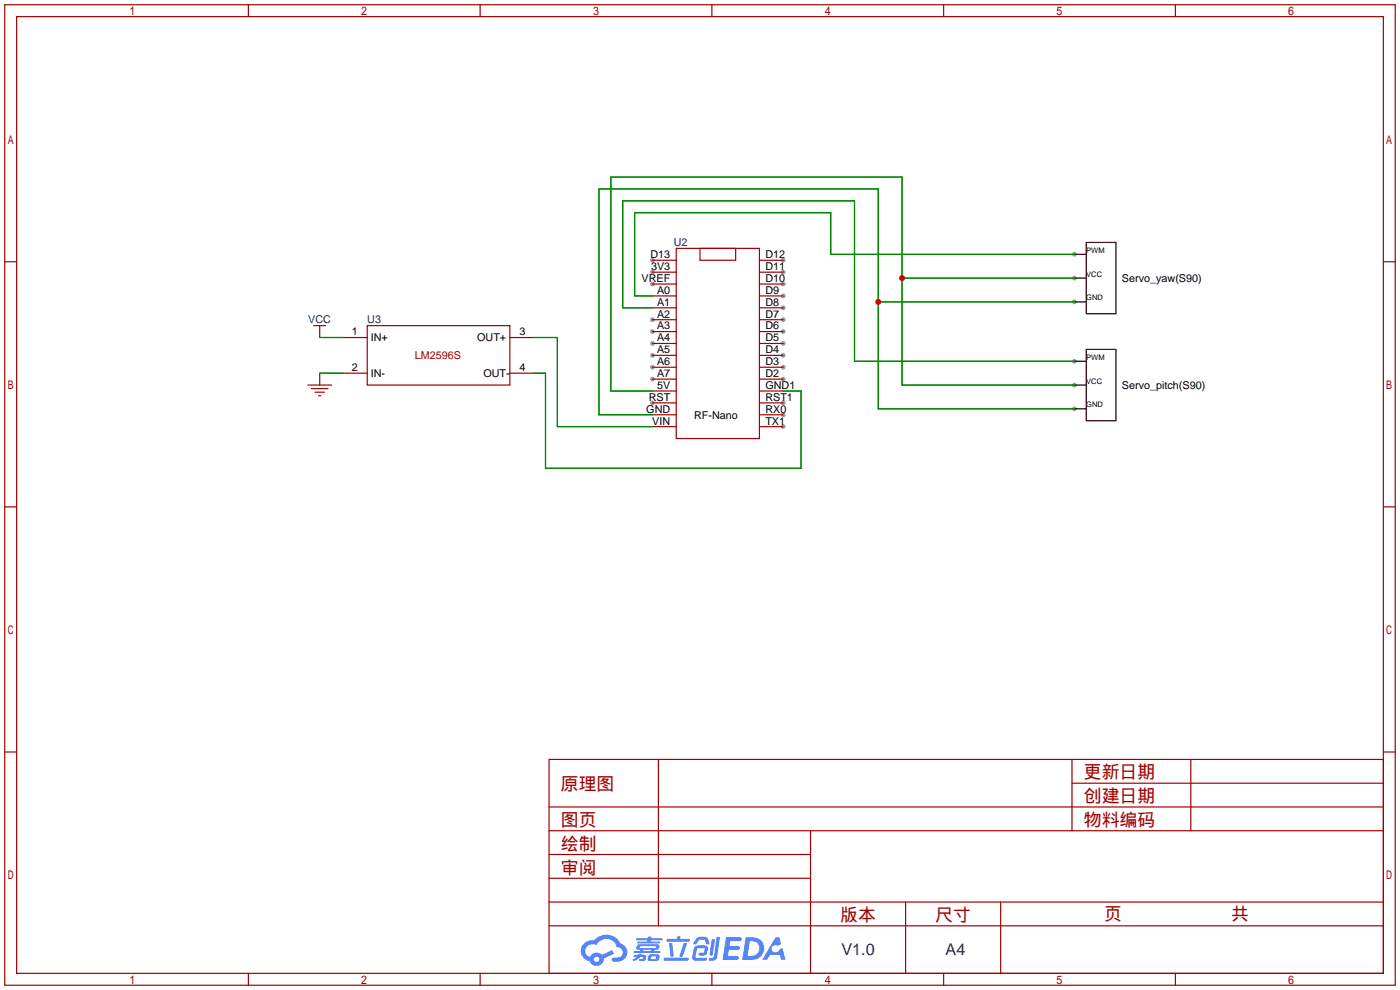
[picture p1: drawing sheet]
<svg xmlns="http://www.w3.org/2000/svg" width="299mm" height="212mm" viewBox="0 0 299 212" stroke-linecap="round" stroke-linejoin="round" font-family="sans-serif">
<g fill="#999">
<circle cx="139.4" cy="55.6" r=".51"/>
<circle cx="139.4" cy="58.2" r=".51"/>
<circle cx="139.4" cy="60.7" r=".51"/>
<circle cx="139.4" cy="68.3" r=".51"/>
<circle cx="139.4" cy="70.9" r=".51"/>
<circle cx="139.4" cy="73.4" r=".51"/>
<circle cx="139.4" cy="75.9" r=".51"/>
<circle cx="139.4" cy="78.5" r=".51"/>
<circle cx="139.4" cy="81" r=".51"/>
<circle cx="139.4" cy="86.1" r=".51"/>
<circle cx="167.4" cy="91.2" r=".51"/>
<circle cx="167.4" cy="88.6" r=".51"/>
<circle cx="167.4" cy="86.1" r=".51"/>
<circle cx="167.4" cy="81" r=".51"/>
<circle cx="167.4" cy="78.5" r=".51"/>
<circle cx="167.4" cy="75.9" r=".51"/>
<circle cx="167.4" cy="73.4" r=".51"/>
<circle cx="167.4" cy="70.9" r=".51"/>
<circle cx="167.4" cy="68.3" r=".51"/>
<circle cx="167.4" cy="65.8" r=".51"/>
<circle cx="167.4" cy="63.2" r=".51"/>
<circle cx="167.4" cy="60.7" r=".51"/>
<circle cx="167.4" cy="58.2" r=".51"/>
<circle cx="167.4" cy="55.6" r=".51"/>
<circle cx="229.6" cy="87.4" r=".51"/>
<circle cx="229.6" cy="64.5" r=".51"/>
<circle cx="229.6" cy="82.3" r=".51"/>
<circle cx="229.6" cy="59.4" r=".51"/>
<circle cx="229.6" cy="77.2" r=".51"/>
<circle cx="229.6" cy="54.4" r=".51"/>
</g>
<g fill="none" stroke="#a10000" stroke-width=".25">
<path d="M1 1h297.2v209.6h-297.2zM3.6 3.6h292.1v204.4h-292.1zM53.1 1v2.6M102.6 1v2.6M152.1 1v2.6M201.7 1v2.6M251.2 1v2.6M1 55.9h2.6M295.7 55.9h2.5M1 108.3h2.6M295.7 108.3h2.5M1 160.7h2.6"/>
<path d="M117.3 162.3h178.4v45.7h-178.4zM117.3 177.5h178.4M117.3 172.5h178.4M140.7 162.3v35.6M173.2 177.5v30.5M229.1 162.3v15.2M229.1 167.4h66.6M254.5 162.3v15.2M295.7 160.7h2.5M117.3 182.6h55.9M117.3 197.9h178.4M117.3 192.8h178.4"/>
<path d="M117.3 187.7h55.9M193.5 192.8v15.2M213.9 192.8v15.2M53.1 208v2.6M102.6 208v2.6M152.1 208v2.6M201.7 208v2.6M251.2 208v2.6"/>
</g>
<g fill="#5487ff">
<path d="M155.2 200.3h2.6a.48 .48 0 0 1 .7 .4 .48 .48 0 0 1-.6 .4h-1.8l-.2 1.1h1.9a.43 .43 0 0 1 .4 .4 .43 .43 0 0 1-.5 .4h-1.9l-.2 1.3h1.7a.45 .45 0 0 1 .5 .2 .45 .45 0 0 1-.1 .6h-3.3z"/>
<path d="M165.7 200.3h.9l.4 1.5-.8 .3a.84 .84 0 0 0-1.2 .3 .84 .84 0 0 0 .4 1.1 .84 .84 0 0 0 1.1-.4l.1-.2 .6-.3 .7 2.5h-1l-.2-1h-2.1l-.6 1h-1.1z"/>
<path d="M152.1 200.8h.7l-.5 3.1a.36 .36 0 0 1-.3 .3 .36 .36 0 0 1-.4-.3z"/>
<path d="M153.2 200.2h.7l-.6 4.3a1.13 1.13 0 0 1-1.8 .6l.2-.4h.7l.2-.2z"/>
<path d="M148.9 200.6l.6-.4h1a.77 .77 0 0 1 .9 .5l.3 1-.2 .2h-.5l-.3-.9-.2-.2-1 .1-.7 1-.6-.1-.1-.2z"/>
<path d="M148.4 202.4l.6-.3h1.7a.81 .81 0 0 1 .7 .5 .81 .81 0 0 1-.2 .8 .81 .81 0 0 1-.9 .8h-.7a.32 .32 0 0 1-.3-.3 .32 .32 0 0 1 .4-.3h.7l.2-.9-1.6 .1-.4 1.8 2.2 .1a.32 .32 0 0 1 .3 .4 .32 .32 0 0 1-.4 .2h-2.2l-.5-.3-.1-.5z"/>
<path d="M141.9 204.7h5a.33 .33 0 0 1 .3 .3 .33 .33 0 0 1-.3 .3h-4.9l-.2-.1z"/>
<path d="M146.1 201.5h.8l-.7 2a.98 .98 0 0 1-.7 1.1l-.3-.3z"/>
<path d="M143 201.6h.7l.3 2.5a.34 .34 0 0 1-.3 .4 .34 .34 0 0 1-.4-.3z"/>
<path d="M142.5 200.7h2.1l.3-.6h.6l-.1 .6h1.7a.32 .32 0 0 1 .4 .3 .32 .32 0 0 1-.4 .3h-4.5l-.2-.2z"/>
<path d="M135.5 204.1h.9l.1-.3h.6v.3h.8a.82 .82 0 0 1-.5 1.3h-.8v-.4l.7-.1 .1-.3a.68 .68 0 0 0-1 .4l-1.1 .4-.1-.4 .9-.5h-.7z"/>
<path d="M136 200.5h2.4l.1-.3h.7v.3h2.2l.2 .3-.2 .2h-2.3v.2h1.8l.2 .3-.2 .1h-4.5l-.1-.4h2l.1-.2h-2.3l-.1-.2z"/>
<path d="M159.4 200.3l-.8 4.9h1.7a2.5 2.5 0 0 0 3-2.5 2.5 2.5 0 0 0-3.1-2.4zM160.3 201.1a1.61 1.61 0 0 1 2 1.5 1.61 1.61 0 0 1-1.8 1.7h-.7z"/>
<path d="M136.2 202a.55 .55 0 0 0-.2 .8 .55 .55 0 0 0 .7 .2l.1 .3h-1.3v.3l5.4 .1 .3-.2-.2-.2h-1.2l.2-.3a.7 .7 0 0 0 .8-.3 .7 .7 0 0 0 0-.8l-4.2-.1zM136.8 202.3l3.3-.1 .1 .1-.2 .3h-3.2zM137.5 203h1.7l-.2 .3h-1.4z"/>
<path d="M138.6 204.2a1.05 1.05 0 0 0 0 1.2 2.91 2.91 0 0 0 2.2-.2 .98 .98 0 0 0 0-1.2h-1.6zM139.2 204.5l.9-.1 .1 .4-.2 .2-.8-.1z"/>
<path d="M124.9 201.6a2.23 2.23 0 0 0-.7 2.3 2.23 2.23 0 0 0 1.8 1.6 1.58 1.58 0 0 0 1.8 .9 1.58 1.58 0 0 0 1.3-1.5l2.2-1.1-.5-.7-2.1 1a1.65 1.65 0 0 0-2.7 .4 1.45 1.45 0 0 1-.8-1.9 1.45 1.45 0 0 1 2-.7l.3 .1a2.3 2.3 0 0 1 2.3-1.3 2.3 2.3 0 0 1 2 1.7 1.12 1.12 0 0 1 1.3 1 1.12 1.12 0 0 1-1.1 1.2h-.7a.45 .45 0 0 0-.6 .4 .45 .45 0 0 0 .5 .5 2.21 2.21 0 0 0 2.2-.5 2.21 2.21 0 0 0 .5-2.3 2.13 2.13 0 0 0-1.3-1.1 3.3 3.3 0 0 0-5.6-.7l-1.1 .1zM127 205a.57 .57 0 0 1 1.1 0 .57 .57 0 0 1-1.1 0z"/>
</g>
<g fill="none" stroke="#a10000" stroke-width=".25">
<path d="M139.4 55.6h5.1M139.4 58.2h5.1M144.5 53.1h17.8v40.6h-17.8zM149.6 53.1h7.6v2.5h-7.6zM162.3 55.6h5.1M162.3 58.2h5.1M67.1 69.6h2.5M68.3 69.6v2.5M68.3 79.8v2.5M73.4 72.1h5.1M73.4 79.8h5.1M78.5 69.6h30.5v12.7h-30.5z"/>
<path d="M109 72.1h5M109 79.8h5M139.4 60.7h5.1M139.4 63.2h5.1M139.4 65.8h5.1M139.4 68.3h5.1M139.4 70.9h5.1M139.4 73.4h5.1M139.4 75.9h5.1M139.4 78.5h5.1M162.3 60.7h5.1M162.3 63.2h5.1"/>
<path d="M162.3 65.8h5.1M162.3 68.3h5.1M162.3 70.9h5.1M162.3 73.4h5.1M162.3 75.9h5.1M162.3 78.5h5.1M65.8 82.3h5.1M66.5 83.1h3.6M67.3 83.8h2M68.1 84.6h.5M139.4 81h5.1M139.4 83.6h5.1"/>
<path d="M139.4 86.1h5.1M139.4 88.6h5.1M139.4 91.2h5.1M162.3 81h5.1M162.3 83.6h5.1M162.3 86.1h5.1M162.3 88.6h5.1M162.3 91.2h5.1"/>
</g>
<path d="M192.8 59.4h36.8M229.6 54.4h-52.1v-8.9h-41.9v17.7h3.8M68.3 79.8h5.1M68.3 72.1h5.1M114 79.8h2.6v20.3h54.6v-16.5h-3.8M114 72.1h5.1v19.1h20.3M139.4 65.8h-6.3v-22.9h49.5v34.3h47M187.7 64.5h41.9M229.6 82.3h-36.8v-44.5h-62.2v45.8h8.8M229.6 87.4h-41.9v-47h-59.7v48.2h11.4" fill="none" stroke="#008700" stroke-width=".25"/>
<path d="M229.6 54.4h2.6M229.6 59.4h2.6M232.2 51.8h6.3v15.3h-6.3zM229.6 64.5h2.6M229.6 77.2h2.6M232.2 74.7h6.3v15.2h-6.3zM229.6 82.3h2.6M229.6 87.4h2.6" fill="none" stroke="#000" stroke-width=".25"/>
<g fill="#c00">
<circle cx="187.7" cy="64.5" r=".63"/>
<circle cx="192.8" cy="59.4" r=".63"/>
</g>
<g font-size="3.8" fill="#a00000">
<text x="231.6" y="166.4">更新日期</text>
<text x="119.9" y="168.9">原理图</text>
<text x="231.6" y="171.5">创建日期</text>
<text x="119.9" y="176.5">图页</text>
<text x="231.6" y="176.5">物料编码</text>
<text x="119.9" y="181.6">绘制</text>
<text x="119.9" y="186.7">审阅</text>
<text x="179.6" y="196.9">版本</text>
<text x="199.9" y="196.9">尺寸</text>
<text x="236" y="196.6">页</text>
<text x="263.1" y="196.6">共</text>
</g>
<g font-size="3.5" fill="#000080">
<text x="179.8" y="204.2">V1.0</text>
<text x="202.1" y="204.2">A4</text>
</g>
<g font-size="2.3" fill="#000080">
<text x="144" y="52.6">U2</text>
<text x="65.9" y="69.1">VCC</text>
<text x="78.5" y="69.1">U3</text>
</g>
<g font-size="2.3">
<text x="139" y="55.2">D13</text>
<text x="139.1" y="57.7">3V3</text>
<text x="163.6" y="57.7">D11</text>
<text x="163.6" y="55.2">D12</text>
<text x="137.1" y="60.2">VREF</text>
<text x="140.4" y="62.8">A0</text>
<text x="140.4" y="65.3">A1</text>
<text x="163.6" y="65.3">D8</text>
<text x="163.6" y="62.8">D9</text>
<text x="163.6" y="60.2">D10</text>
<text x="239.8" y="60.2">Servo_yaw(S90)</text>
<text x="75.2" y="71.7">1</text>
<text x="111" y="71.7">3</text>
<text x="140.4" y="67.9">A2</text>
<text x="140.4" y="70.4">A3</text>
<text x="163.6" y="70.4">D6</text>
<text x="163.6" y="67.9">D7</text>
<text x="79.2" y="72.9">IN+</text>
<text x="102" y="72.9">OUT+</text>
<text x="140.4" y="72.9">A4</text>
<text x="140.4" y="75.5">A5</text>
<text x="163.6" y="75.5">D4</text>
<text x="163.6" y="72.9">D5</text>
<text x="75.2" y="79.3">2</text>
<text x="79.2" y="80.6">IN-</text>
<text x="103.3" y="80.6">OUT-</text>
<text x="111" y="79.3">4</text>
<text x="140.4" y="78">A6</text>
<text x="140.4" y="80.6">A7</text>
<text x="140.4" y="83.1">5V</text>
<text x="163.6" y="83.1">GND1</text>
<text x="163.6" y="80.6">D2</text>
<text x="163.6" y="78">D3</text>
<text x="239.8" y="83.1">Servo_pitch(S90)</text>
<text x="138.1" y="88.2">GND</text>
<text x="138.6" y="85.6">RST</text>
<text x="148.3" y="89.5">RF-Nano</text>
<text x="163.6" y="88.2">RX0</text>
<text x="163.6" y="85.6">RST1</text>
<text x="139.4" y="90.7">VIN</text>
<text x="163.6" y="90.7">TX1</text>
</g>
<text font-size="2.3" fill="#a00000" x="88.6" y="76.8">LM2596S</text>
<g font-size="1.6">
<text x="232.2" y="54">PWM</text>
<text x="232.2" y="59.1">VCC</text>
<text x="232.2" y="64.2">GND</text>
<text x="232.2" y="76.9">PWM</text>
<text x="232.2" y="82">VCC</text>
<text x="232.2" y="87.1">GND</text>
</g>
</svg>
